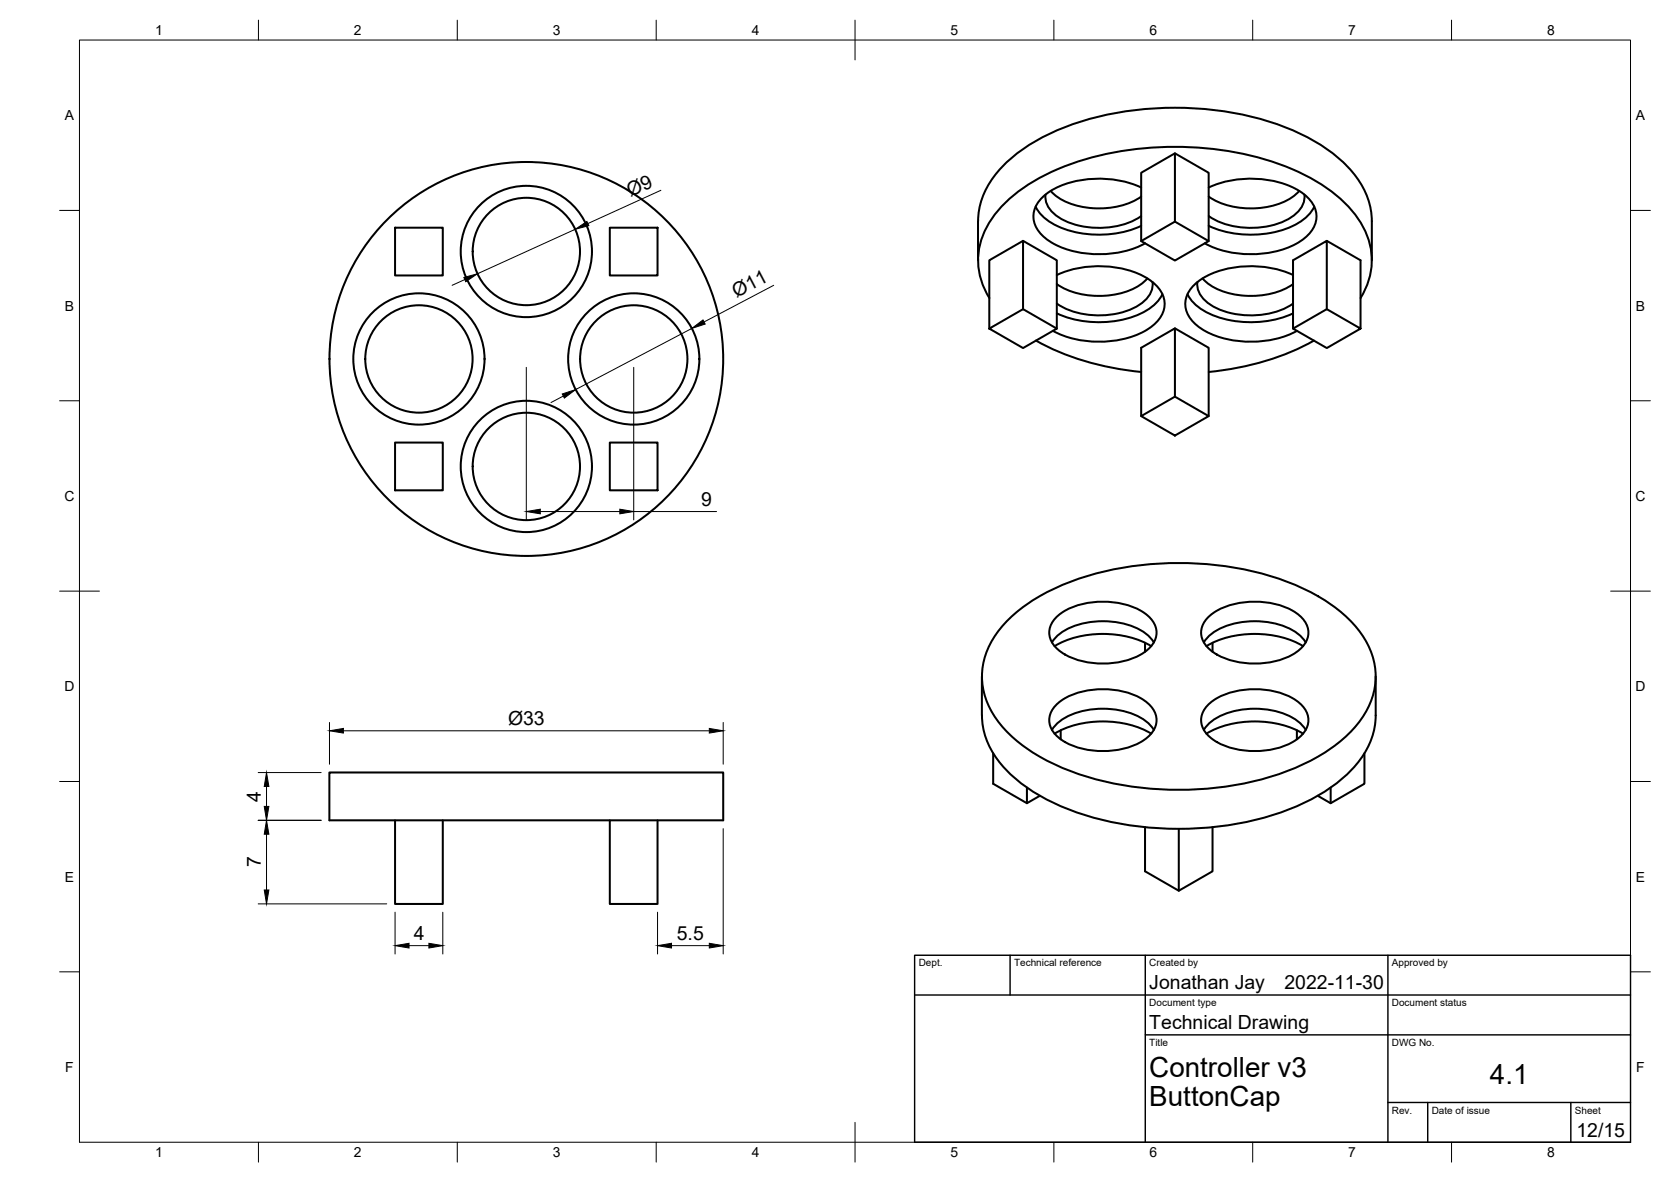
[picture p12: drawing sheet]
<svg xmlns="http://www.w3.org/2000/svg" width="420mm" height="297mm" viewBox="0 0 420 297" stroke-linecap="round" stroke-linejoin="round" font-family="sans-serif">
<!-- layer: Visible -->
<g fill="none" stroke="#000" stroke-width=".51">
<path d="M295.4 38.5l-8.5 4.9v17.2M99.3 57.2h12v12h-12zM153.3 57.2h12v12h-12zM260.4 51.9a13 13 0 0 0 8.4 6 26.8 26.8 0 0 0 18.1-1.1M262.9 48.9a6.4 6.4 0 0 0 3.8 6 20.7 20.7 0 0 0 20.2-.6M264.2 48a16.2 16.2 0 0 0 11.9 4.4 18.6 18.6 0 0 0 10.8-3M286.9 47.1a25.9 25.9 0 0 0-22.9 1 7.8 7.8 0 0 0-4.1 6.7 8.4 8.4 0 0 0 5.1 6.5 26 26 0 0 0 23-.2M295.4 55.7v-17.2l8.5 4.9v17.2M303.9 47.1a25.9 25.9 0 0 1 22.9 1 7.8 7.8 0 0 1 4.2 6.7 8.4 8.4 0 0 1-5.1 6.5 26 26 0 0 1-23-.2M326.7 48a16.2 16.2 0 0 1-12 4.4 18.6 18.6 0 0 1-10.8-3M328 48.9a6.4 6.4 0 0 1-3.8 6 20.7 20.7 0 0 1-20.3-.6M330.5 51.9a13 13 0 0 1-8.4 6 26.8 26.8 0 0 1-18.2-1.1"/>
<path d="M245.9 65.4v-9.8a20.3 20.3 0 0 1 6.8-14.4 50.8 50.8 0 0 1 23.5-11.9 80.7 80.7 0 0 1 49.5 3.7 36.6 36.6 0 0 1 16.5 13.2 18.2 18.2 0 0 1 2.7 9.4v9.8M248.8 74.9a17.8 17.8 0 0 1 2-21.8 43.5 43.5 0 0 1 19.7-12.3 81 81 0 0 1 54.4 1.7 36 36 0 0 1 17.4 13.8 17.3 17.3 0 0 1-.2 18.6M257.2 77.7v-17.2l-8.4 4.9v17.2M257.2 60.5l8.5 4.9v17.2M265.7 69.1a25.9 25.9 0 0 1 22.9 1 7.8 7.8 0 0 1 4.2 6.7 8.4 8.4 0 0 1-5.1 6.5 26 26 0 0 1-23-.2M286.9 60.6l8.5-4.9 8.5 4.9-8.5 4.9zM288.5 70a16.2 16.2 0 0 1-12 4.4 18.6 18.6 0 0 1-10.8-3M289.8 70.9a6.4 6.4 0 0 1-3.8 6 20.7 20.7 0 0 1-20.3-.6M292.3 73.9a13 13 0 0 1-8.4 6 26.8 26.8 0 0 1-18.2-1.2M298.6 73.9a13 13 0 0 0 8.4 6 26.8 26.8 0 0 0 18.1-1.2M301.1 70.9a6.4 6.4 0 0 0 3.8 6 20.7 20.7 0 0 0 20.2-.6M302.4 70a16.2 16.2 0 0 0 11.9 4.4 18.6 18.6 0 0 0 10.8-3"/>
<path d="M325.1 69.1a25.9 25.9 0 0 0-22.9 1 7.8 7.8 0 0 0-4.2 6.7 8.4 8.4 0 0 0 5.2 6.5 26 26 0 0 0 22.9-.2M333.6 60.5l8.5 4.9v17.2l-8.5-4.9-8.5 4.9 8.5 4.9 8.5-4.9M333.6 77.7v-17.2l-8.5 4.9v17.2M248.8 82.6l8.4-4.9 8.5 4.9-8.5 4.9zM260.5 85.6a67.4 67.4 0 0 0 26.4 7.9M295.4 99.7v-17.2l-8.5 4.9v17.2M295.4 82.5l8.5 4.9v17.2M330.4 85.6a67.4 67.4 0 0 1-26.5 7.9M99.3 111.2h12v12h-12zM153.3 111.2h12v12h-12zM286.9 104.6l8.5-4.9 8.5 4.9-8.5 4.9zM253.4 155.9a50.9 50.9 0 0 1 24.4-12.3 80.9 80.9 0 0 1 48.5 3.7 37.6 37.6 0 0 1 16 12 17.9 17.9 0 0 1-1.3 23.1 43.4 43.4 0 0 1-20.1 12.4 81 81 0 0 1-54.4-2.1 37.6 37.6 0 0 1-16-12 17.9 17.9 0 0 1 1.3-23.1z"/>
<path d="M265.7 155a18.4 18.4 0 0 1 14.6-3.6 14.3 14.3 0 0 1 9.4 4.4 5 5 0 0 1-.8 7.2 18.4 18.4 0 0 1-14.5 3.6 14.3 14.3 0 0 1-9.4-4.5 5 5 0 0 1 .7-7.1zM303.9 155a18.4 18.4 0 0 1 14.5-3.6 14.3 14.3 0 0 1 9.4 4.4 5 5 0 0 1-.7 7.2 18.4 18.4 0 0 1-14.5 3.6 14.3 14.3 0 0 1-9.4-4.5 5 5 0 0 1 .7-7.1zM246.9 170v9.8a20.3 20.3 0 0 0 6.8 14.4 50.8 50.8 0 0 0 23.4 11.8 80.7 80.7 0 0 0 49.6-3.7 36.6 36.6 0 0 0 16.5-13.2 18.2 18.2 0 0 0 2.7-9.3v-9.8M264.5 161.4a13.3 13.3 0 0 1 10-5.1 18.5 18.5 0 0 1 14.4 3.6l1.2 1.5M265.2 162.4a25.6 25.6 0 0 1 24.3 0M265.7 177a18.4 18.4 0 0 1 14.6-3.6 14.3 14.3 0 0 1 9.4 4.4 5 5 0 0 1-.8 7.1 18.4 18.4 0 0 1-14.5 3.7 14.3 14.3 0 0 1-9.4-4.5 5 5 0 0 1 .7-7.1zM287.9 161.5v2.3M302.7 161.4a13.3 13.3 0 0 1 10-5.1 18.5 18.5 0 0 1 14.4 3.6l1.2 1.5M303.3 162.4a25.6 25.6 0 0 1 24.4 0M303.9 177a18.4 18.4 0 0 1 14.5-3.6 14.3 14.3 0 0 1 9.4 4.4 5 5 0 0 1-.7 7.1 18.4 18.4 0 0 1-14.5 3.7 14.3 14.3 0 0 1-9.4-4.5 5 5 0 0 1 .7-7.1zM304.9 161.5v2.3M82.8 194.1h99v12h-99z"/>
<path d="M249.7 189.3v7.7l8.5 4.9 3.3-1.9M258.2 197.9v4M264.5 183.4a13.3 13.3 0 0 1 10-5.1 18.5 18.5 0 0 1 14.4 3.6l1.2 1.5M265.2 184.4a25.6 25.6 0 0 1 24.3 0M266.7 183.5v2.3M302.7 183.4a13.3 13.3 0 0 1 10-5.1 18.5 18.5 0 0 1 14.4 3.6l1.2 1.5M303.3 184.4a25.6 25.6 0 0 1 24.4 0M326.1 183.5v2.3M334.6 197.9v4M343.1 189.3v7.7l-8.5 4.9-3.3-1.9M99.3 206.1v21.1h12v-21.1M153.3 206.1v21.1h12v-21.1"/>
<path d="M287.9 207.9v11.1l8.5 4.8 8.5-4.8v-11.1M296.4 208.3v15.5"/>
<circle cx="132.3" cy="63.2" r="16.5"/>
<circle cx="132.3" cy="63.2" r="13.5"/>
<circle cx="105.3" cy="90.2" r="16.5"/>
<circle cx="105.3" cy="90.2" r="13.5"/>
<circle cx="132.3" cy="90.2" r="49.5"/>
<circle cx="159.4" cy="90.2" r="16.5"/>
<circle cx="159.4" cy="90.2" r="13.5"/>
<circle cx="132.3" cy="117.2" r="16.5"/>
<circle cx="132.3" cy="117.2" r="13.5"/>
</g>
<!-- layer: BORDER -->
<g fill="none" stroke="#000" stroke-width=".25">
<path d="M20 10.1h390v276.9h-390zM65 5.1v5M115 5.1v5M165 5.1v5M215 5.1v10M265 5.1v5M315 5.1v5M365 5.1v5M15 52.9h5M410 52.9h5M15 100.7h5M410 100.7h5"/>
<path d="M15 148.6h10M405 148.6h10M15 196.4h5M410 196.4h5M15 244.2h5M410 244.2h5M65 287v5M115 287v5M165 287v5M215 282.1v9.9M265 287v5M315 287v5"/>
<path d="M365 287v5"/>
</g>
<!-- layer: TITLEBLOCK -->
<path d="M230 240.1h180v46.9h-180zM230 250h180M254 240.1v9.9M288 240.1v46.9M349 240.1v46.9M288 260.1h122M349 277.1h61M359 277.1v9.9M395 277.1v9.9" fill="none" stroke="#000" stroke-width=".36"/>
<!-- layer: FD_Dimensions -->
<g fill="none" stroke="#000" stroke-width=".25">
<path d="M144.6 57.6l-24.5 11.2M166.2 47.8l-18.4 8.4M116.9 70.3l-3.2 1.4M194.5 71.7l-17.5 9.2M132.3 92.3v38.3M141.6 99.5l-3.1 1.7M159.3 92.3v38.3M173.9 82.5l-29.2 15.4M135.8 128.6h20.1M159.3 128.6h20.9M64.9 194.1h15.9M67 197.6v5.1"/>
<path d="M82.8 181.6v10.5M86.3 183.6h92.1M181.8 181.6v10.5M64.9 206.1h15.9M67 209.6v14.1M181.8 208.2v31.5M64.9 227.1h32.3M99.3 229.2v10.5M102.8 237.6h5M111.3 229.2v10.5M165.3 229.2v10.5M168.8 237.6h9.6"/>
</g>
<g fill="#000" stroke="#000" stroke-width=".25">
<path d="M144.6 57.6l3-1.9 .5 1zM116.6 69.7l3.5-.9-3 2zM141.4 99l3.3-1.1-2.8 2.1zM173.9 82.5l2.9-2.1 .5 1zM132.3 128.6l3.5-.6v1.1zM155.9 128l3.4 .6-3.4 .5zM67 194.1l.6 3.5h-1.2zM82.8 183.6l3.5-.5v1.1zM178.4 183.1l3.4 .5-3.4 .6zM66.4 202.7h1.2l-.6 3.4zM67 206.1l.6 3.5h-1.2zM66.4 223.7h1.2l-.6 3.4z"/>
<path d="M99.3 237.6l3.5-.5v1.1zM107.8 237.1l3.5 .5-3.5 .6zM165.3 237.6l3.5-.5v1.1zM178.4 237.1l3.4 .5-3.4 .6z"/>
</g>
<g font-size="7">
<text x="289" y="270.6">Controller v3</text>
<text x="374.6" y="272.3">4.1</text>
<text x="289" y="278.1">ButtonCap</text>
</g>
<g font-size="4.9">
<text x="158.5" y="49.6" transform="rotate(-25 158.5 49.6)">Ø9</text>
<text x="185.2" y="74.9" transform="rotate(-28 185.2 74.9)">Ø11</text>
<text x="176.3" y="127.1">9</text>
<text x="127.7" y="182.1">Ø33</text>
<text x="65.6" y="201.4" transform="rotate(-90 65.6 201.4)">4</text>
<text x="65.6" y="218" transform="rotate(-90 65.6 218)">7</text>
<text x="104.1" y="236.2">4</text>
<text x="170.2" y="236.2">5.5</text>
<text x="289" y="248.5">Jonathan Jay</text>
<text x="323" y="248.5">2022-11-30</text>
<text x="289" y="258.6">Technical Drawing</text>
<text x="396.4" y="285.7">12/15</text>
</g>
<g font-size="3.5">
<text x="39" y="8.8">1</text>
<text x="89" y="8.8">2</text>
<text x="139" y="8.8">3</text>
<text x="189" y="8.8">4</text>
<text x="239" y="8.8">5</text>
<text x="289" y="8.8">6</text>
<text x="339" y="8.8">7</text>
<text x="389" y="8.8">8</text>
<text x="16.3" y="30.2">A</text>
<text x="411.3" y="30.2">A</text>
<text x="16.3" y="78">B</text>
<text x="411.3" y="78">B</text>
<text x="16.2" y="125.9">C</text>
<text x="411.2" y="125.9">C</text>
<text x="16.2" y="173.7">D</text>
<text x="411.2" y="173.7">D</text>
<text x="16.3" y="221.6">E</text>
<text x="411.3" y="221.6">E</text>
<text x="16.4" y="269.4">F</text>
<text x="411.4" y="269.4">F</text>
<text x="39" y="290.8">1</text>
<text x="89" y="290.8">2</text>
<text x="139" y="290.8">3</text>
<text x="189" y="290.8">4</text>
<text x="239" y="290.8">5</text>
<text x="289" y="290.8">6</text>
<text x="339" y="290.8">7</text>
<text x="389" y="290.8">8</text>
</g>
<g font-size="2.5">
<text x="231" y="242.9">Dept.</text>
<text x="255" y="242.9">Technical reference</text>
<text x="289" y="242.9">Created by</text>
<text x="350" y="242.9">Approved by</text>
<text x="289" y="252.8">Document type</text>
<text x="350" y="252.8">Document status</text>
<text x="289" y="262.9">Title</text>
<text x="350" y="262.9">DWG No.</text>
<text x="350" y="279.9">Rev.</text>
<text x="360" y="279.9">Date of issue</text>
<text x="396" y="279.9">Sheet</text>
</g>
</svg>
